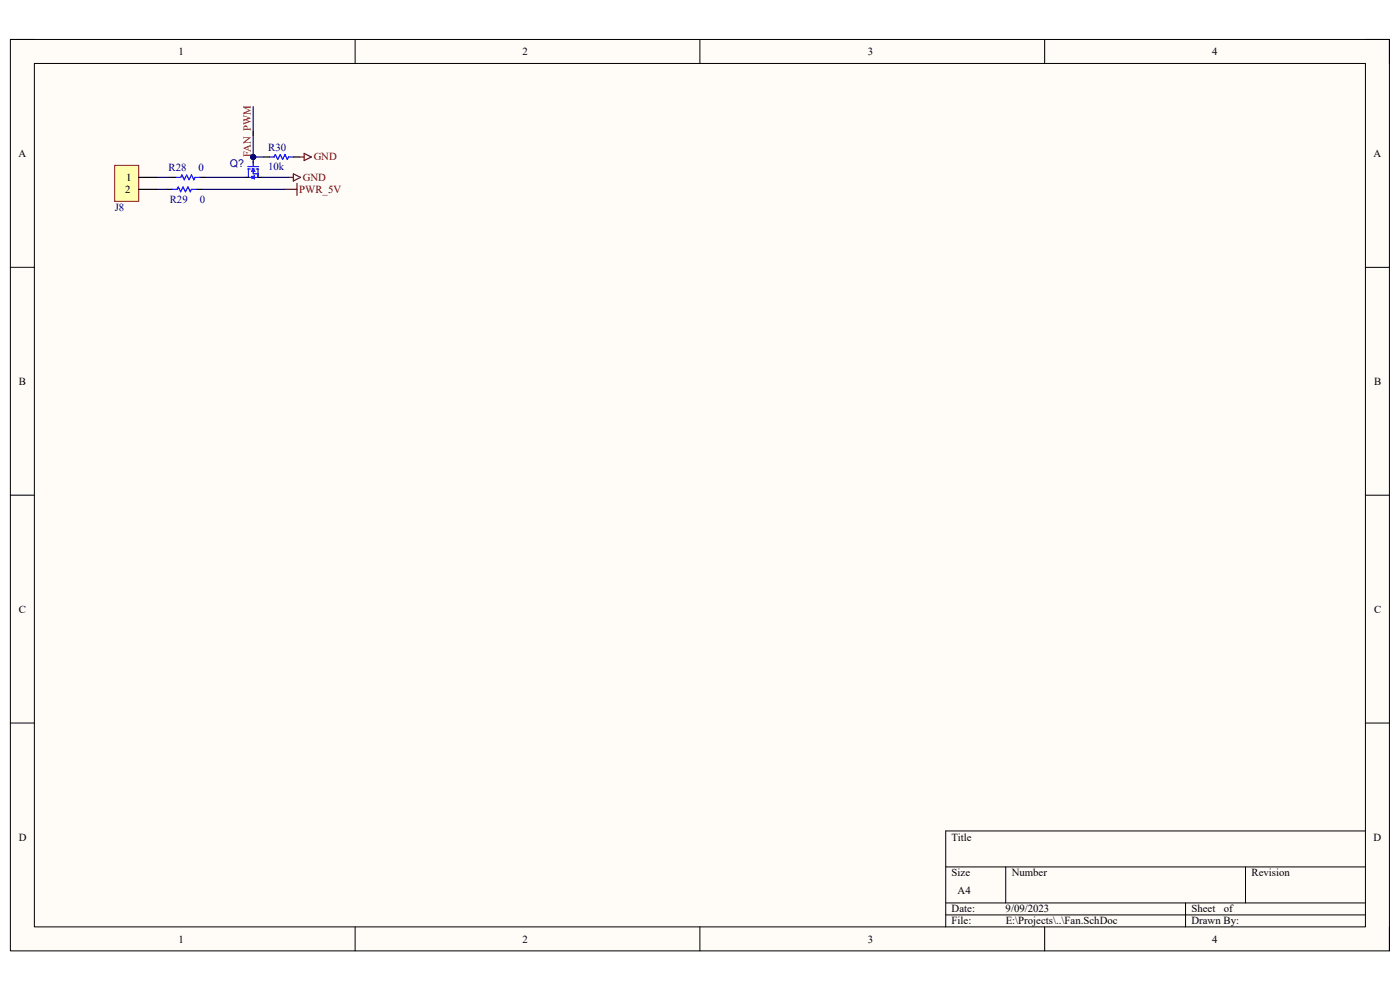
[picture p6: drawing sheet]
<svg xmlns="http://www.w3.org/2000/svg" width="297mm" height="210mm" viewBox="0 0 297 210" stroke-linecap="round" stroke-linejoin="round" font-family="sans-serif">
<path d="M2.2 8.4h292.6v193.3h-292.6z" fill-rule="evenodd" fill="#fffcf8"/>
<path d="M2.2 8.4h292.6v193.3h-292.6z" fill="none" stroke="#000" stroke-width=".21"/>
<path d="M7.3 13.5h282.4v183.1h-282.4z" fill-rule="evenodd" fill="#fffcf8"/>
<g fill="none" stroke="#000" stroke-width=".21">
<path d="M2.2 8.4h5.1M7.3 13.5h282.4v183.1h-282.4zM75.3 8.4v5.1M148.5 8.4v5.1M221.6 8.4v5.1M289.7 8.4h5.1v5.1M2.2 56.7h5.1M289.7 56.7h5.1M2.2 105h5.1M289.7 105.1h5.1M2.2 153.4h5.1M289.7 153.4h5.1"/>
<path d="M289.7 176.3h-89.1v20.3M75.3 196.6v5.1M148.5 196.6v5.1M200.6 183.9h89.1M200.6 191.5h89.1M200.6 194.1h89.1M213.4 183.9v7.6M221.6 196.6v5.1M251.5 191.5v5.1M264.2 183.9v7.6M294.8 196.6v5.1"/>
</g>
<path d="M36 37.6h1.3M42.4 37.6h1.3M35.3 40.2h1.2M41.6 40.2h1.3" fill="none" stroke="#000" stroke-width=".25"/>
<path d="M37.3 37.6h1l.3-.5 .5 1 .5-1 .5 1 .5-1 .5 1 .3-.5h1M36.5 40.2h1.1l.2-.5 .5 1 .5-1 .5 1 .6-1 .5 1 .2-.5h1" fill="none" stroke="#00f" stroke-width=".25"/>
<circle cx="53.7" cy="33.3" r=".51" fill="#000080"/>
<circle cx="53.7" cy="33.3" r=".51" fill="none" stroke="#000080" stroke-width=".21"/>
<path d="M53.7 33.3v1.3" fill="none" stroke="#000" stroke-width=".25"/>
<circle cx="53.7" cy="33.3" r=".51" fill="#000080"/>
<circle cx="53.7" cy="33.3" r=".51" fill="none" stroke="#000080" stroke-width=".21"/>
<path d="M52.6 35.3h2.3M52.6 35.8h.5M52.7 35.8v1.8M53.5 35.8h.5M53.7 34.3v1M53.7 35.8v1.1M54.4 35.8h.5M54.7 35.8v1.6" fill="none" stroke="#00f" stroke-width=".25"/>
<path d="M53.5 37.6l.5-.4v.8z" fill="#00f"/>
<path d="M53.5 37.6l.5-.4v.8z" fill="none" stroke="#00f" stroke-width=".21"/>
<path d="M52.7 37.6h.8M53.5 37.4v.5M53.7 36.9h1v.7h-.7" fill="none" stroke="#00f" stroke-width=".25"/>
<path d="M51.8 37.6h.9M54.7 37.6h.9" fill="none" stroke="#000" stroke-width=".25"/>
<path d="M53.7 35.8l.4 .6h-.8z" fill="#00f"/>
<path d="M53.7 35.8l.4 .6h-.8z" fill="none" stroke="#00f" stroke-width=".21"/>
<path d="M61.2 37.6h1M62.2 36.9l1.6 .7-1.6 .8zM63.5 33.3h1M64.5 32.5l1.6 .8-1.6 .8z" fill="none" stroke="#800000" stroke-width=".25"/>
<path d="M55.9 33.3h1.3M62.2 33.3h1.3" fill="none" stroke="#000" stroke-width=".25"/>
<path d="M57.2 33.3h1l.2-.5 .5 1 .5-1 .6 1 .5-1 .5 1 .2-.5h1" fill="none" stroke="#00f" stroke-width=".25"/>
<circle cx="53.7" cy="33.3" r=".51" fill="#000080"/>
<circle cx="53.7" cy="33.3" r=".51" fill="none" stroke="#000080" stroke-width=".21"/>
<path d="M63 38.9v2.5M60.5 40.2h2.5" fill="none" stroke="#800000" stroke-width=".25"/>
<path d="M33.2 37.6h2.8M43.7 37.6h8.1M53.7 33.3h2.2M55.6 37.6h5.6M33.2 40.2h2.1" fill="none" stroke="#000080" stroke-width=".25"/>
<circle cx="53.7" cy="33.3" r=".51" fill="#000080"/>
<circle cx="53.7" cy="33.3" r=".51" fill="none" stroke="#000080" stroke-width=".21"/>
<path d="M53.7 22.6v10.7" fill="none" stroke="#000080" stroke-width=".25"/>
<circle cx="53.7" cy="33.3" r=".51" fill="#000080"/>
<circle cx="53.7" cy="33.3" r=".51" fill="none" stroke="#000080" stroke-width=".21"/>
<path d="M42.9 40.2h17.6" fill="none" stroke="#000080" stroke-width=".25"/>
<path d="M24.3 35.1h5.1v7.6h-5.1z" fill-rule="evenodd" fill="#ffffb0"/>
<path d="M24.3 35.1h5.1v7.6h-5.1z" fill="none" stroke="#800000" stroke-width=".21"/>
<path d="M29.4 37.6h3.8M29.4 40.2h3.8" fill="none" stroke="#000" stroke-width=".25"/>
<g font-size="2.3">
<text x="37.9" y="11.7">1</text>
<text x="110.9" y="11.7">2</text>
<text x="184.1" y="11.7">3</text>
<text x="257.1" y="11.7">4</text>
<text x="3.9" y="33.3">A</text>
<text x="291.4" y="33.3">A</text>
<text x="26.6" y="40.9">2</text>
<text x="26.8" y="38.4">1</text>
<text x="4" y="81.6">B</text>
<text x="291.5" y="81.6">B</text>
<text x="4" y="130">C</text>
<text x="291.5" y="130">C</text>
<text x="4" y="178.3">D</text>
<text x="201.9" y="178.3">Title</text>
<text x="291.4" y="178.3">D</text>
<text x="201.9" y="185.9">Size</text>
<text x="214.6" y="185.9">Number</text>
<text x="265.5" y="185.9">Revision</text>
<text x="203.2" y="189.7">A4</text>
<text x="201.9" y="193.5">Date:</text>
<text x="201.9" y="196.1">File:</text>
<text x="213.3" y="193.5">9/09/2023</text>
<text x="213.4" y="196.1">E:\Projects\..\Fan.SchDoc</text>
<text x="252.8" y="196.1">Drawn By:</text>
<text x="252.8" y="193.5">Sheet</text>
<text x="259.6" y="193.5">of</text>
<text x="37.9" y="199.9">1</text>
<text x="110.9" y="199.9">2</text>
<text x="184.1" y="199.9">3</text>
<text x="257.1" y="199.9">4</text>
</g>
<g font-size="2.3" fill="#800000">
<text x="53.2" y="33.3" transform="rotate(-90 53.2 33.3)">FAN_PWM</text>
<text x="66.5" y="34">GND</text>
<text x="63.5" y="40.9">PWR_5V</text>
<text x="64.3" y="38.4">GND</text>
</g>
<g font-size="2.3" fill="#000080">
<text x="56.9" y="32">R30</text>
<text x="35.8" y="36.4">R28</text>
<text x="42.1" y="36.4">0</text>
<text x="56.9" y="36.1">10k</text>
<text x="24.3" y="44.7">J8</text>
<text x="36" y="43">R29</text>
<text x="42.4" y="43">0</text>
</g>
<text font-size="2.2" fill="#000080" x="48.8" y="35.3">Q?</text>
</svg>
